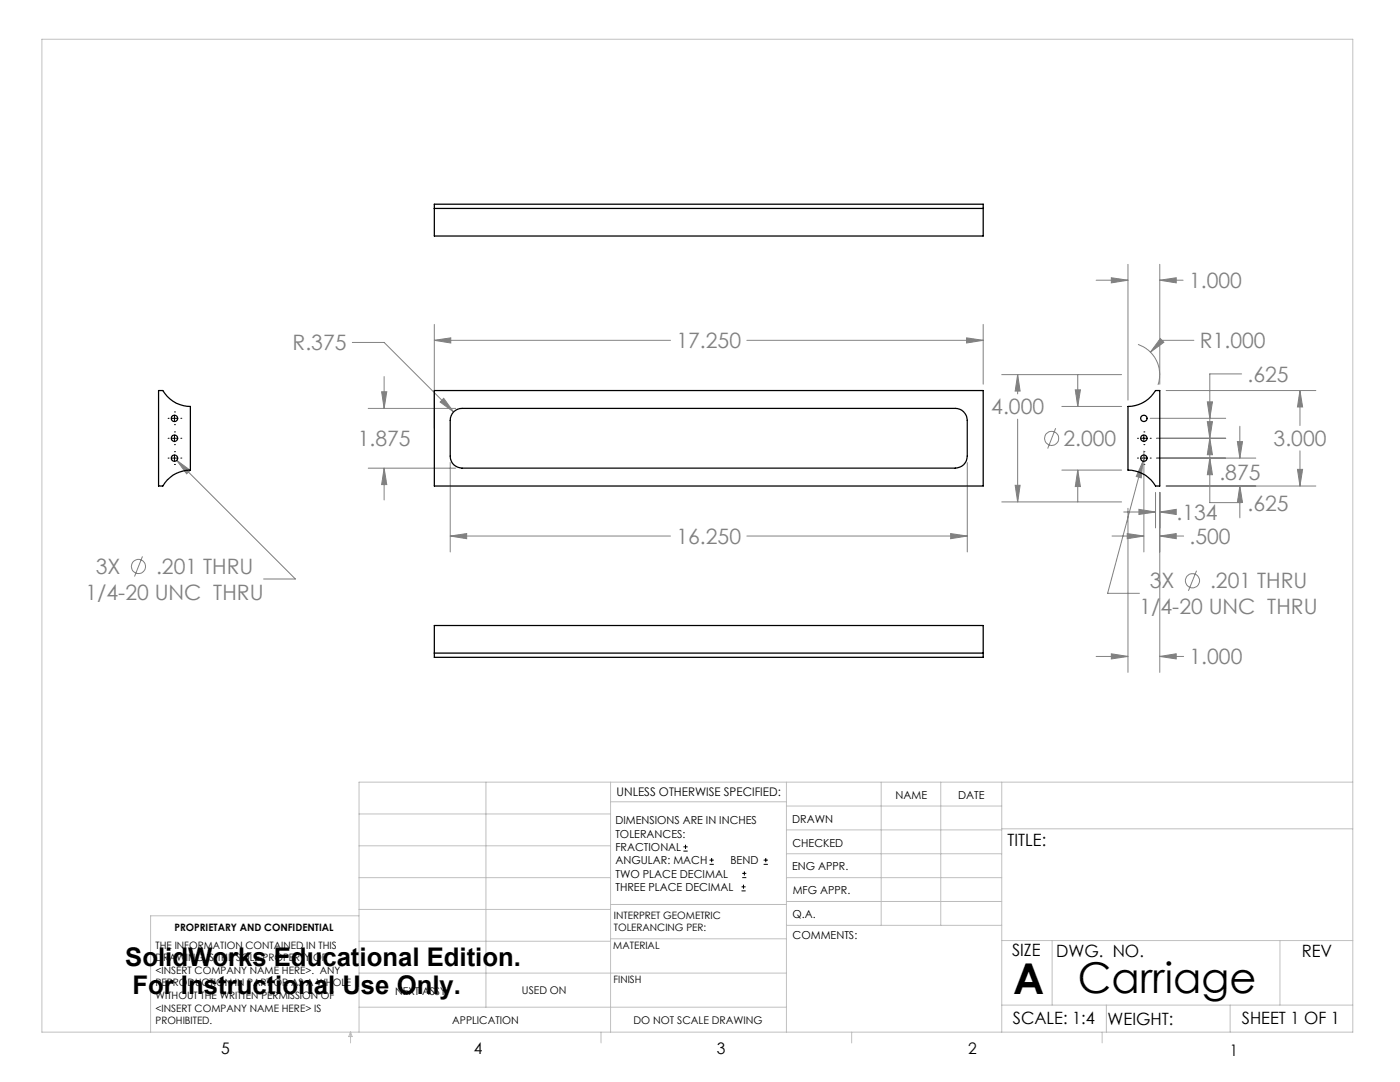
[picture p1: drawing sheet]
<svg xmlns="http://www.w3.org/2000/svg" width="279mm" height="216mm" viewBox="0 0 279 216" stroke-linecap="round" stroke-linejoin="round" font-family="sans-serif">
<g fill="none" stroke="#808080" stroke-width=".2">
<path d="M218.8 55.9h6.3M221.8 55.4l3.3 .5-3.3 .5zM225.1 52.7v27.1M231.5 55.9l3.2-.5v1zM231.5 52.7v24M231.5 55.9h4.6M70.3 68.3h6.4l13.8 13.9M76.2 78.2h1l-.5 3.3zM76.7 75.1v6.4M86.7 67.9l3.3-.5v1zM86.7 64.7v20.8M86.7 67.9h47.1"/>
<path d="M88.5 79.5l2 2.7-2.7-2zM149 67.9h47.2M192.9 67.4l3.3 .5-3.3 .5zM196.2 64.7v12M199.9 74.8h23.9M203.1 74.8l.5 3.2h-1zM203.1 74.8v3.8M214.6 77.8h1l-.5 3.3zM215.1 74.8v6.3M227.1 68.7a6.4 6.4 0 0 1 4 8.1M231.6 67.6l.7 .7-2.7 2zM232.7 77.9h29.9"/>
<path d="M238.3 67.9h-6.4l-2.3 2.4M247.8 74.6h-6.4v25.7h6.4M259.4 77.9l.6 3.3h-1.1zM259.4 77.9v7M35.3 91.9l2.7 1.9-.7 .7zM35.3 91.9l23.6 23.6h-6.3M73.5 81.5h17.4M73.5 93.4h17.4M76.7 93.4l.5 3.3h-1zM76.7 93.4v6.4M89.9 92.3v17.8M193 92.3v17.8"/>
<path d="M202.6 96.8h1l-.5 3.4zM203.1 83.6v16.6M210.7 85.4l-1.6 4.1M211.9 81.1h11.9M211.9 93.8h11.9M215.1 93.8l.5 3.3h-1zM215.1 93.8v6.4M228.1 92l-.3 3.4-1-.3zM228.1 92l-7 26.4h6.3M228.3 90v20.1M229.6 83.5h15M230.6 98.2v7.1"/>
<path d="M230.8 91.4h19.8M230.8 87.5h13.8M231.5 98.2v36M232.7 97h29.9M240.9 84.1h1.1l-.6 3.4zM240.9 80.2h1.1l-.6 3.3zM241.4 91.4l.6 3.3h-1.1zM241.4 87.5l.6 3.2h-1.1zM246.9 88.1h1.1l-.6 3.3zM247.4 97l.6 3.3h-1.1zM247.4 85.1v6.3M247.4 97v6.3"/>
<path d="M258.9 93.7h1.1l-.6 3.3zM259.4 90v7M28.4 111l-1.6 4M89.9 107l3.2-.5v1zM89.9 107h43.9M149 107h44M189.7 106.5l3.3 .5-3.3 .5zM199.9 100.2h23.9M221.9 107h6.4M224.3 102.2h6.3M225 106.5l3.3 .5-3.3 .5zM225.1 101.4v32.8"/>
<path d="M227.3 101.6l3.3 .6-3.3 .5zM231.5 107l3.2-.5v1zM231.5 102.2l3.2-.6v1.1zM231.5 107h4.7M231.5 102.2h2.1M238.8 113.9l-1.6 4M218.8 131h6.3M221.8 130.5l3.3 .5-3.3 .5zM231.5 131l3.2-.5v1zM231.5 131h4.7"/>
<circle cx="209.9" cy="87.5" r="1.4"/>
<circle cx="27.6" cy="113" r="1.4"/>
<circle cx="238" cy="115.9" r="1.42"/>
</g>
<g fill="none" stroke="#000" stroke-width=".2">
<path d="M33.5 83.5h.1M33.5 91.4h.1M33.5 87.5h.1M34.2 83.5h1.3M34.2 91.4h1.3M34.2 87.5h1.3M34.8 82.2h.1M34.8 84.7h.1M34.8 90.1h.1M34.8 92.7h.1M34.8 86.2h.1M34.8 88.7h.1"/>
<path d="M34.8 82.8v1.3M34.8 86.8v1.3M34.8 90.8v1.2M36.1 83.5h.1M36.1 91.4h.1M36.1 87.5h.1M227 91.4h.1M227 87.5h.1M227.6 91.4h1.3M227.6 87.5h1.3M228.3 90.1h.1M228.3 92.7h.1"/>
<path d="M228.3 86.2h.1M228.3 88.7h.1M228.3 86.8v1.3M228.3 90.8v1.2M229.6 91.4h.1M229.6 87.5h.1M136.4 169.8h.8M136.4 169h.8M136.8 168.6v.8M141.6 172.5h.9M141.6 171.6h.9M142 171.2v.8"/>
<path d="M148 177.8h.8M148 177h.8M148.1 175.1h.8M148.1 174.3h.8M148.4 176.5v.8M148.6 173.9v.8M152.4 172.5h.8M152.4 171.6h.8M152.8 171.2v.8"/>
</g>
<g fill="none" stroke="#c0c0c0" stroke-width=".2">
<path d="M8.4 7.8h261.6v198.2h-261.6zM97 156.1v44.9M121.8 156.1v49.9M121.8 160h35.2M157 156.1v49.9M175.9 156.1v28.5M187.7 156.1v28.5M199.9 156.1v49.9M270 156.1h-198.4v49.9M71.6 175.1h50.2M71.6 168.8h50.2M71.6 162.4h50.2"/>
<path d="M157 170.4h42.9M157 165.6h42.9M157 160.8h42.9M157 175.1h42.9M157 179.9h42.9M199.9 165.4h70.1M71.6 194.2h85.4M71.6 187.8h50.2M71.6 181.5h50.2M71.6 182.7h-41.5v23.3M121.8 187.3h35.2M121.8 180.5h35.2"/>
<path d="M157 184.6h42.9M199.9 187.7h70.1M210 187.7v12.9M255.4 187.7v12.9M70 206v2.1M70 206l.3 .8h-.7zM71.6 201h85.4M119.9 206v2.1M170 206v2.1M199.9 200.6h70.1M220 206v2.1M220.8 200.6v5.4"/>
<path d="M245.5 200.6v5.4"/>
</g>
<path d="M89.9 107l3.2-.5v1zM189.7 106.5l3.3 .5-3.3 .5zM86.7 67.9l3.3-.5v1zM192.9 67.4l3.3 .5-3.3 .5zM76.2 78.2h1l-.5 3.3zM76.7 93.4l.5 3.3h-1zM88.5 79.5l-.7 .7 2.7 2zM35.3 91.9l2 2.6 .7-.7zM228.1 92l-1.3 3.1 1 .3zM231.6 67.6l-2 2.7 2.7-2zM221.8 55.4l3.3 .5-3.3 .5zM231.5 55.9l3.2-.5v1zM214.6 77.8h1l-.5 3.3zM215.1 93.8l.5 3.3h-1zM258.9 93.7h1.1l-.6 3.3zM259.4 77.9l.6 3.3h-1.1zM231.5 107l3.2-.5v1zM225 106.5l3.3 .5-3.3 .5zM241.4 91.4l.6 3.3h-1.1zM240.9 84.1h1.1l-.6 3.4zM241.4 87.5l.6 3.2h-1.1zM240.9 80.2h1.1l-.6 3.3zM246.9 88.1h1.1l-.6 3.3zM247.4 97l.6 3.3h-1.1zM202.6 96.8h1l-.5 3.4zM203.1 74.8l.5 3.2h-1zM227.3 101.6l3.3 .6-3.3 .5zM231.5 102.2l3.2-.6v1.1zM231.5 131l3.2-.5v1zM221.8 130.5l3.3 .5-3.3 .5z" fill="#808080"/>
<g fill="none" stroke="#000" stroke-width=".25">
<path d="M86.7 41.6v5.5h109.5v-5.5M86.7 41.6v-.9h109.5v.9M86.7 41.6h109.5M31.6 77.9h.9a6.4 6.4 0 0 0 5.5 3.2v12.7a6.3 6.3 0 0 0-5.5 3.2h-.9zM86.7 77.9h109.5v19.1h-109.5zM90.5 82.2a2.31 2.31 0 0 1 1.7-.7h98.4a2.41 2.41 0 0 1 2.4 2.4v7.1a2.41 2.41 0 0 1-2.4 2.4h-98.4a2.35 2.35 0 0 1-2.3-2.4v-7.1a2.48 2.48 0 0 1 .6-1.7zM225.1 81.1a6.4 6.4 0 0 0 5.5-3.2h.9v19.1h-.9a6.2 6.2 0 0 0-5.5-3.2zM86.7 130.3v-5.5h109.5v5.5M86.7 130.3v.9h109.5v-.9M86.7 130.3h109.5"/>
<circle cx="34.8" cy="83.5" r=".63"/>
<circle cx="34.8" cy="91.4" r=".63"/>
<circle cx="34.8" cy="87.4" r=".63"/>
<circle cx="228.3" cy="87.4" r=".63"/>
<circle cx="228.3" cy="83.5" r=".63"/>
<circle cx="228.3" cy="91.4" r=".63"/>
</g>
<g font-size="8.5">
<text x="202.2" y="198.3">A</text>
<text x="215.1" y="198.1">Carriage</text>
</g>
<g font-size="5.1">
<text x="25" y="192.7">SolidWorks Educational Edition.</text>
<text x="26.4" y="198.3">For Instructional Use Only.</text>
</g>
<g font-size="4.2" fill="#808080">
<text x="237.3" y="57.5">1.000</text>
<text x="58.4" y="69.9">R.375</text>
<text x="135" y="69.5">17.250</text>
<text x="239.5" y="69.5">R1.000</text>
<text x="249" y="76.2">.625</text>
<text x="197.8" y="82.7">4.000</text>
<text x="71.4" y="89">1.875</text>
<text x="212.2" y="89">2.000</text>
<text x="254.2" y="89">3.000</text>
<text x="243.4" y="95.8">.875</text>
<text x="249" y="101.9">.625</text>
<text x="234.8" y="103.7">.134</text>
<text x="135" y="108.6">16.250</text>
<text x="237.4" y="108.6">.500</text>
<text x="17.1" y="119.7">1/4-20 UNC THRU</text>
<text x="19.1" y="114.6">3X</text>
<text x="31.2" y="114.6">.201 THRU</text>
<text x="229.4" y="117.4">3X</text>
<text x="241.5" y="117.4">.201 THRU</text>
<text x="227.4" y="122.5">1/4-20 UNC THRU</text>
<text x="237.4" y="132.6">1.000</text>
</g>
<g font-size="3.4">
<text x="201.1" y="168.8">TITLE:</text>
<text x="202" y="190.8">SIZE</text>
<text x="210.8" y="190.9">DWG. NO.</text>
<text x="259.8" y="191">REV</text>
<text x="202.1" y="204.4">SCALE: 1:4</text>
<text x="221" y="204.5">WEIGHT:</text>
<text x="247.8" y="204.4">SHEET 1 OF 1</text>
</g>
<g font-size="3.2">
<text x="44.2" y="210.4">5</text>
<text x="94.6" y="210.3">4</text>
<text x="143.1" y="210.4">3</text>
<text x="193.2" y="210.3">2</text>
<text x="245.4" y="210.6">1</text>
</g>
<text font-size="2.4" x="123.1" y="158.9">UNLESS OTHERWISE SPECIFIED:</text>
<g font-size="2.2">
<text x="178.7" y="159.4">NAME</text>
<text x="191.2" y="159.4">DATE</text>
<text x="122.8" y="164.5">DIMENSIONS ARE IN INCHES</text>
<text x="122.8" y="167.1">TOLERANCES:</text>
<text x="158.1" y="164.2">DRAWN</text>
<text x="122.8" y="169.8">FRACTIONAL</text>
<text x="122.8" y="172.5">ANGULAR: MACH</text>
<text x="145.8" y="172.5">BEND</text>
<text x="158.1" y="173.7">ENG APPR.</text>
<text x="158.2" y="169.1">CHECKED</text>
<text x="122.8" y="175.1">TWO PLACE DECIMAL</text>
<text x="122.8" y="177.8">THREE PLACE DECIMAL</text>
<text x="158.2" y="178.4">MFG APPR.</text>
<text x="158.2" y="183.2">Q.A.</text>
<text x="158.2" y="187.4">COMMENTS:</text>
</g>
<g font-size="2.1">
<text x="78.8" y="198.5">NEXT ASSY</text>
<text x="104.2" y="198.4">USED ON</text>
<text x="90.2" y="204.3">APPLICATION</text>
<text x="126.4" y="204.3">DO NOT SCALE DRAWING</text>
</g>
<g font-size="2">
<text x="34.8" y="185.7">PROPRIETARY AND CONFIDENTIAL</text>
<text x="122.5" y="183.3">INTERPRET GEOMETRIC</text>
<text x="122.5" y="185.9">TOLERANCING PER:</text>
<text x="31.1" y="189.3">THE INFORMATION CONTAINED IN THIS</text>
<text x="31.1" y="191.8">DRAWING IS THE SOLE PROPERTY OF</text>
<text x="122.4" y="189.4">MATERIAL</text>
<text x="31.1" y="194.3">&lt;INSERT COMPANY NAME HERE&gt;. ANY</text>
<text x="31.1" y="196.8">REPRODUCTION IN PART OR AS A WHOLE</text>
<text x="122.4" y="196.2">FINISH</text>
<text x="31.1" y="199.4">WITHOUT THE WRITTEN PERMISSION OF</text>
<text x="31.1" y="201.9">&lt;INSERT COMPANY NAME HERE&gt; IS</text>
<text x="31.1" y="204.4">PROHIBITED.</text>
</g>
</svg>
